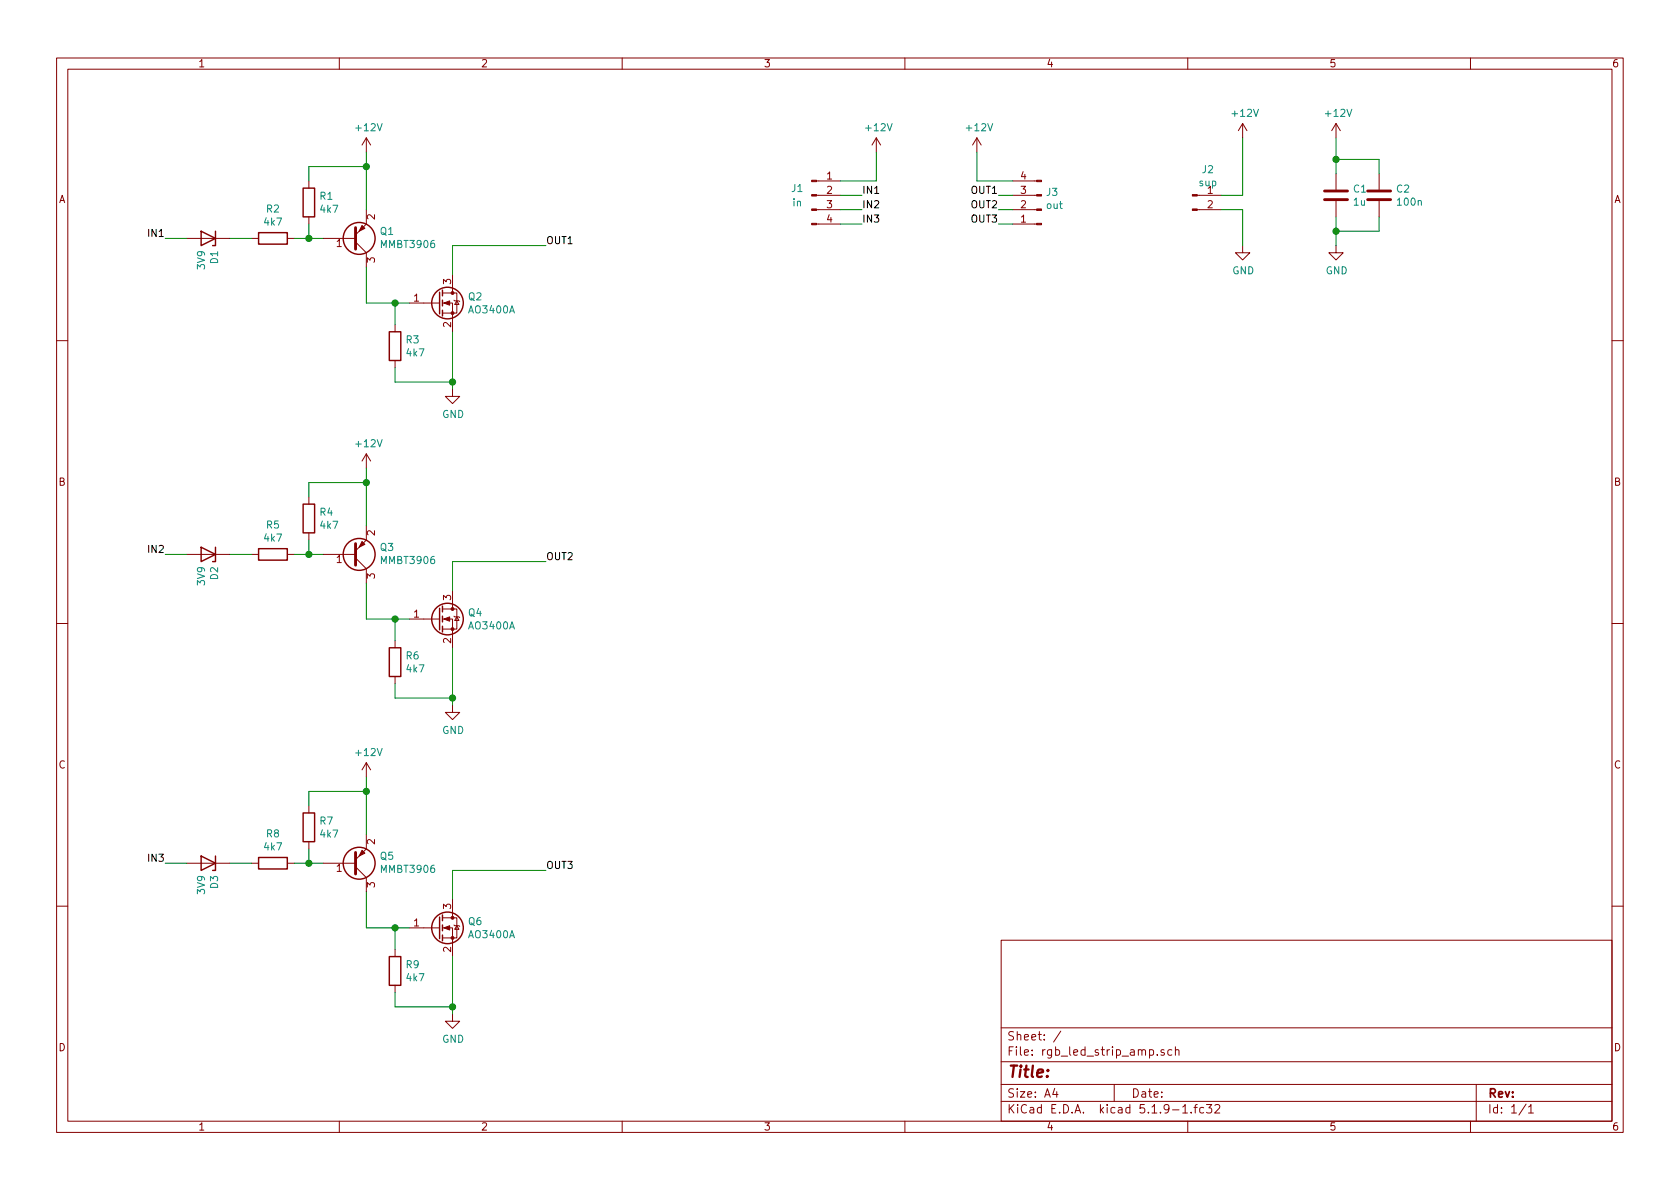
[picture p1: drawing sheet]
EESchema Schematic File Version 4
EELAYER 30 0
EELAYER END
$Descr A4 11693 8268
encoding utf-8
Sheet 1 1
Title ""
Date ""
Rev ""
Comp ""
Comment1 ""
Comment2 ""
Comment3 ""
Comment4 ""
$EndDescr
$Comp
L Connector:Conn_01x04_Male J3
U 1 1
P 7250 1450
F 0 "J3" H 7222 1332 50  0000 R CNN
F 1 "out" H 7222 1423 50  0000 R CNN
F 2 "libs:solderpad_4_copy" H 7250 1450 50  0001 C CNN
F 3 "~" H 7250 1450 50  0001 C CNN
	1    7250 1450
	-1   0    0    1   
$EndComp
$Comp
L Connector:Conn_01x02_Male J2
U 1 1
P 8300 1350
F 0 "J2" H 8408 1531 50  0000 C CNN
F 1 "sup" H 8408 1440 50  0000 C CNN
F 2 "libs:solderpad_2" H 8300 1350 50  0001 C CNN
F 3 "~" H 8300 1350 50  0001 C CNN
	1    8300 1350
	1    0    0    -1  
$EndComp
$Comp
L power:+12V #PWR02
U 1 1
P 9300 950
F 0 "#PWR02" H 9300 800 50  0001 C CNN
F 1 "+12V" H 9315 1123 50  0000 C CNN
F 2 "" H 9300 950 50  0001 C CNN
F 3 "" H 9300 950 50  0001 C CNN
	1    9300 950 
	1    0    0    -1  
$EndComp
$Comp
L power:GND #PWR07
U 1 1
P 9300 1700
F 0 "#PWR07" H 9300 1450 50  0001 C CNN
F 1 "GND" H 9305 1527 50  0000 C CNN
F 2 "" H 9300 1700 50  0001 C CNN
F 3 "" H 9300 1700 50  0001 C CNN
	1    9300 1700
	1    0    0    -1  
$EndComp
$Comp
L Device:C C1
U 1 1
P 9300 1350
F 0 "C1" H 9415 1396 50  0000 L CNN
F 1 "1u" H 9415 1305 50  0000 L CNN
F 2 "Capacitor_SMD:C_0805_2012Metric" H 9338 1200 50  0001 C CNN
F 3 "~" H 9300 1350 50  0001 C CNN
	1    9300 1350
	1    0    0    -1  
$EndComp
Wire Wire Line
	8500 1350 8650 1350
Wire Wire Line
	9300 1100 9300 1200
Wire Wire Line
	9300 950  9300 1100
Connection ~ 9300 1100
Wire Wire Line
	8500 1450 8650 1450
Wire Wire Line
	9300 1600 9300 1700
Wire Wire Line
	9300 1500 9300 1600
Connection ~ 9300 1600
$Comp
L Device:C C2
U 1 1
P 9600 1350
F 0 "C2" H 9715 1396 50  0000 L CNN
F 1 "100n" H 9715 1305 50  0000 L CNN
F 2 "Capacitor_SMD:C_0805_2012Metric" H 9638 1200 50  0001 C CNN
F 3 "~" H 9600 1350 50  0001 C CNN
	1    9600 1350
	1    0    0    -1  
$EndComp
Wire Wire Line
	9300 1100 9600 1100
Wire Wire Line
	9600 1100 9600 1200
Wire Wire Line
	9300 1600 9600 1600
Wire Wire Line
	9600 1600 9600 1500
$Comp
L Transistor_FET:AO3400A Q6
U 1 1
P 3050 6450
F 0 "Q6" H 3255 6496 50  0000 L CNN
F 1 "AO3400A" H 3255 6405 50  0000 L CNN
F 2 "Package_TO_SOT_SMD:SOT-23" H 3250 6375 50  0001 L CIN
F 3 "http://www.aosmd.com/pdfs/datasheet/AO3400A.pdf" H 3050 6450 50  0001 L CNN
	1    3050 6450
	1    0    0    -1  
$EndComp
$Comp
L Device:D_Zener D3
U 1 1
P 1450 6000
F 0 "D3" V 1404 6080 50  0000 L CNN
F 1 "3V9" V 1495 6080 50  0000 L CNN
F 2 "Diode_SMD:D_SOT-23_ANK" H 1450 6000 50  0001 C CNN
F 3 "~" H 1450 6000 50  0001 C CNN
	1    1450 6000
	-1   0    0    1   
$EndComp
$Comp
L Transistor_BJT:MMBT3906 Q5
U 1 1
P 2450 6000
F 0 "Q5" H 2641 5954 50  0000 L CNN
F 1 "MMBT3906" H 2641 6045 50  0000 L CNN
F 2 "Package_TO_SOT_SMD:SOT-23" H 2650 5925 50  0001 L CIN
F 3 "https://www.onsemi.com/pub/Collateral/2N3906-D.PDF" H 2450 6000 50  0001 L CNN
	1    2450 6000
	1    0    0    1   
$EndComp
$Comp
L Device:R R8
U 1 1
P 1900 6000
F 0 "R8" V 1693 6000 50  0000 C CNN
F 1 "4k7" V 1784 6000 50  0000 C CNN
F 2 "Resistor_SMD:R_1206_3216Metric" V 1830 6000 50  0001 C CNN
F 3 "~" H 1900 6000 50  0001 C CNN
	1    1900 6000
	0    1    1    0   
$EndComp
$Comp
L power:+12V #PWR011
U 1 1
P 2550 5400
F 0 "#PWR011" H 2550 5250 50  0001 C CNN
F 1 "+12V" H 2565 5573 50  0000 C CNN
F 2 "" H 2550 5400 50  0001 C CNN
F 3 "" H 2550 5400 50  0001 C CNN
	1    2550 5400
	1    0    0    -1  
$EndComp
$Comp
L power:GND #PWR012
U 1 1
P 3150 7050
F 0 "#PWR012" H 3150 6800 50  0001 C CNN
F 1 "GND" H 3155 6877 50  0000 C CNN
F 2 "" H 3150 7050 50  0001 C CNN
F 3 "" H 3150 7050 50  0001 C CNN
	1    3150 7050
	1    0    0    -1  
$EndComp
Wire Wire Line
	3150 6050 3150 6250
$Comp
L Device:R R7
U 1 1
P 2150 5750
F 0 "R7" H 2220 5796 50  0000 L CNN
F 1 "4k7" H 2220 5705 50  0000 L CNN
F 2 "Resistor_SMD:R_1206_3216Metric" V 2080 5750 50  0001 C CNN
F 3 "~" H 2150 5750 50  0001 C CNN
	1    2150 5750
	1    0    0    -1  
$EndComp
$Comp
L Device:R R9
U 1 1
P 2750 6750
F 0 "R9" H 2820 6796 50  0000 L CNN
F 1 "4k7" H 2820 6705 50  0000 L CNN
F 2 "Resistor_SMD:R_1206_3216Metric" V 2680 6750 50  0001 C CNN
F 3 "~" H 2750 6750 50  0001 C CNN
	1    2750 6750
	1    0    0    -1  
$EndComp
$Comp
L Connector:Conn_01x04_Male J1
U 1 1
P 5650 1350
F 0 "J1" H 5550 1400 50  0000 C CNN
F 1 "in" H 5550 1300 50  0000 C CNN
F 2 "libs:solderpad_4_copy" H 5650 1350 50  0001 C CNN
F 3 "~" H 5650 1350 50  0001 C CNN
	1    5650 1350
	1    0    0    -1  
$EndComp
Wire Wire Line
	3150 6650 3150 7000
Wire Wire Line
	2750 6900 2750 7000
Wire Wire Line
	2750 7000 3150 7000
Connection ~ 3150 7000
Wire Wire Line
	3150 7000 3150 7050
Wire Wire Line
	2750 6600 2750 6450
Wire Wire Line
	2750 6450 2850 6450
Wire Wire Line
	2250 6000 2150 6000
Wire Wire Line
	2150 6000 2150 5900
Wire Wire Line
	2050 6000 2150 6000
Connection ~ 2150 6000
Wire Wire Line
	2150 5600 2150 5500
Wire Wire Line
	2150 5500 2550 5500
Wire Wire Line
	2550 5500 2550 5800
Wire Wire Line
	2550 5500 2550 5400
Connection ~ 2550 5500
Wire Wire Line
	1600 6000 1750 6000
Wire Wire Line
	2550 6200 2550 6450
Wire Wire Line
	2550 6450 2750 6450
Connection ~ 2750 6450
Wire Wire Line
	3150 6050 3800 6050
Wire Wire Line
	1300 6000 1150 6000
Text Label 3800 6050 0    50   ~ 0
OUT3
Text Label 1150 6000 2    50   ~ 0
IN3
$Comp
L power:+12V #PWR01
U 1 1
P 8650 950
F 0 "#PWR01" H 8650 800 50  0001 C CNN
F 1 "+12V" H 8665 1123 50  0000 C CNN
F 2 "" H 8650 950 50  0001 C CNN
F 3 "" H 8650 950 50  0001 C CNN
	1    8650 950 
	1    0    0    -1  
$EndComp
$Comp
L power:GND #PWR06
U 1 1
P 8650 1700
F 0 "#PWR06" H 8650 1450 50  0001 C CNN
F 1 "GND" H 8655 1527 50  0000 C CNN
F 2 "" H 8650 1700 50  0001 C CNN
F 3 "" H 8650 1700 50  0001 C CNN
	1    8650 1700
	1    0    0    -1  
$EndComp
Wire Wire Line
	8650 950  8650 1350
Wire Wire Line
	8650 1700 8650 1450
$Comp
L Transistor_FET:AO3400A Q4
U 1 1
P 3050 4300
F 0 "Q4" H 3255 4346 50  0000 L CNN
F 1 "AO3400A" H 3255 4255 50  0000 L CNN
F 2 "Package_TO_SOT_SMD:SOT-23" H 3250 4225 50  0001 L CIN
F 3 "http://www.aosmd.com/pdfs/datasheet/AO3400A.pdf" H 3050 4300 50  0001 L CNN
	1    3050 4300
	1    0    0    -1  
$EndComp
$Comp
L Device:D_Zener D2
U 1 1
P 1450 3850
F 0 "D2" V 1404 3930 50  0000 L CNN
F 1 "3V9" V 1495 3930 50  0000 L CNN
F 2 "Diode_SMD:D_SOT-23_ANK" H 1450 3850 50  0001 C CNN
F 3 "~" H 1450 3850 50  0001 C CNN
	1    1450 3850
	-1   0    0    1   
$EndComp
$Comp
L Transistor_BJT:MMBT3906 Q3
U 1 1
P 2450 3850
F 0 "Q3" H 2641 3804 50  0000 L CNN
F 1 "MMBT3906" H 2641 3895 50  0000 L CNN
F 2 "Package_TO_SOT_SMD:SOT-23" H 2650 3775 50  0001 L CIN
F 3 "https://www.onsemi.com/pub/Collateral/2N3906-D.PDF" H 2450 3850 50  0001 L CNN
	1    2450 3850
	1    0    0    1   
$EndComp
$Comp
L Device:R R5
U 1 1
P 1900 3850
F 0 "R5" V 1693 3850 50  0000 C CNN
F 1 "4k7" V 1784 3850 50  0000 C CNN
F 2 "Resistor_SMD:R_1206_3216Metric" V 1830 3850 50  0001 C CNN
F 3 "~" H 1900 3850 50  0001 C CNN
	1    1900 3850
	0    1    1    0   
$EndComp
$Comp
L power:+12V #PWR09
U 1 1
P 2550 3250
F 0 "#PWR09" H 2550 3100 50  0001 C CNN
F 1 "+12V" H 2565 3423 50  0000 C CNN
F 2 "" H 2550 3250 50  0001 C CNN
F 3 "" H 2550 3250 50  0001 C CNN
	1    2550 3250
	1    0    0    -1  
$EndComp
$Comp
L power:GND #PWR010
U 1 1
P 3150 4900
F 0 "#PWR010" H 3150 4650 50  0001 C CNN
F 1 "GND" H 3155 4727 50  0000 C CNN
F 2 "" H 3150 4900 50  0001 C CNN
F 3 "" H 3150 4900 50  0001 C CNN
	1    3150 4900
	1    0    0    -1  
$EndComp
Wire Wire Line
	3150 3900 3150 4100
$Comp
L Device:R R4
U 1 1
P 2150 3600
F 0 "R4" H 2220 3646 50  0000 L CNN
F 1 "4k7" H 2220 3555 50  0000 L CNN
F 2 "Resistor_SMD:R_1206_3216Metric" V 2080 3600 50  0001 C CNN
F 3 "~" H 2150 3600 50  0001 C CNN
	1    2150 3600
	1    0    0    -1  
$EndComp
$Comp
L Device:R R6
U 1 1
P 2750 4600
F 0 "R6" H 2820 4646 50  0000 L CNN
F 1 "4k7" H 2820 4555 50  0000 L CNN
F 2 "Resistor_SMD:R_1206_3216Metric" V 2680 4600 50  0001 C CNN
F 3 "~" H 2750 4600 50  0001 C CNN
	1    2750 4600
	1    0    0    -1  
$EndComp
Wire Wire Line
	3150 4500 3150 4850
Wire Wire Line
	2750 4750 2750 4850
Wire Wire Line
	2750 4850 3150 4850
Connection ~ 3150 4850
Wire Wire Line
	3150 4850 3150 4900
Wire Wire Line
	2750 4450 2750 4300
Wire Wire Line
	2750 4300 2850 4300
Wire Wire Line
	2250 3850 2150 3850
Wire Wire Line
	2150 3850 2150 3750
Wire Wire Line
	2050 3850 2150 3850
Connection ~ 2150 3850
Wire Wire Line
	2150 3450 2150 3350
Wire Wire Line
	2150 3350 2550 3350
Wire Wire Line
	2550 3350 2550 3650
Wire Wire Line
	2550 3350 2550 3250
Connection ~ 2550 3350
Wire Wire Line
	1600 3850 1750 3850
Wire Wire Line
	2550 4050 2550 4300
Wire Wire Line
	2550 4300 2750 4300
Connection ~ 2750 4300
Wire Wire Line
	3150 3900 3800 3900
Wire Wire Line
	1300 3850 1150 3850
Text Label 3800 3900 0    50   ~ 0
OUT2
Text Label 1150 3850 2    50   ~ 0
IN2
$Comp
L Transistor_FET:AO3400A Q2
U 1 1
P 3050 2100
F 0 "Q2" H 3255 2146 50  0000 L CNN
F 1 "AO3400A" H 3255 2055 50  0000 L CNN
F 2 "Package_TO_SOT_SMD:SOT-23" H 3250 2025 50  0001 L CIN
F 3 "http://www.aosmd.com/pdfs/datasheet/AO3400A.pdf" H 3050 2100 50  0001 L CNN
	1    3050 2100
	1    0    0    -1  
$EndComp
$Comp
L Device:D_Zener D1
U 1 1
P 1450 1650
F 0 "D1" V 1404 1730 50  0000 L CNN
F 1 "3V9" V 1495 1730 50  0000 L CNN
F 2 "Diode_SMD:D_SOT-23_ANK" H 1450 1650 50  0001 C CNN
F 3 "~" H 1450 1650 50  0001 C CNN
	1    1450 1650
	-1   0    0    1   
$EndComp
$Comp
L Transistor_BJT:MMBT3906 Q1
U 1 1
P 2450 1650
F 0 "Q1" H 2641 1604 50  0000 L CNN
F 1 "MMBT3906" H 2641 1695 50  0000 L CNN
F 2 "Package_TO_SOT_SMD:SOT-23" H 2650 1575 50  0001 L CIN
F 3 "https://www.onsemi.com/pub/Collateral/2N3906-D.PDF" H 2450 1650 50  0001 L CNN
	1    2450 1650
	1    0    0    1   
$EndComp
$Comp
L Device:R R2
U 1 1
P 1900 1650
F 0 "R2" V 1693 1650 50  0000 C CNN
F 1 "4k7" V 1784 1650 50  0000 C CNN
F 2 "Resistor_SMD:R_1206_3216Metric" V 1830 1650 50  0001 C CNN
F 3 "~" H 1900 1650 50  0001 C CNN
	1    1900 1650
	0    1    1    0   
$EndComp
$Comp
L power:+12V #PWR03
U 1 1
P 2550 1050
F 0 "#PWR03" H 2550 900 50  0001 C CNN
F 1 "+12V" H 2565 1223 50  0000 C CNN
F 2 "" H 2550 1050 50  0001 C CNN
F 3 "" H 2550 1050 50  0001 C CNN
	1    2550 1050
	1    0    0    -1  
$EndComp
$Comp
L power:GND #PWR08
U 1 1
P 3150 2700
F 0 "#PWR08" H 3150 2450 50  0001 C CNN
F 1 "GND" H 3155 2527 50  0000 C CNN
F 2 "" H 3150 2700 50  0001 C CNN
F 3 "" H 3150 2700 50  0001 C CNN
	1    3150 2700
	1    0    0    -1  
$EndComp
Wire Wire Line
	3150 1700 3150 1900
$Comp
L Device:R R1
U 1 1
P 2150 1400
F 0 "R1" H 2220 1446 50  0000 L CNN
F 1 "4k7" H 2220 1355 50  0000 L CNN
F 2 "Resistor_SMD:R_1206_3216Metric" V 2080 1400 50  0001 C CNN
F 3 "~" H 2150 1400 50  0001 C CNN
	1    2150 1400
	1    0    0    -1  
$EndComp
$Comp
L Device:R R3
U 1 1
P 2750 2400
F 0 "R3" H 2820 2446 50  0000 L CNN
F 1 "4k7" H 2820 2355 50  0000 L CNN
F 2 "Resistor_SMD:R_1206_3216Metric" V 2680 2400 50  0001 C CNN
F 3 "~" H 2750 2400 50  0001 C CNN
	1    2750 2400
	1    0    0    -1  
$EndComp
Wire Wire Line
	3150 2300 3150 2650
Wire Wire Line
	2750 2550 2750 2650
Wire Wire Line
	2750 2650 3150 2650
Connection ~ 3150 2650
Wire Wire Line
	3150 2650 3150 2700
Wire Wire Line
	2750 2250 2750 2100
Wire Wire Line
	2750 2100 2850 2100
Wire Wire Line
	2250 1650 2150 1650
Wire Wire Line
	2150 1650 2150 1550
Wire Wire Line
	2050 1650 2150 1650
Connection ~ 2150 1650
Wire Wire Line
	2150 1250 2150 1150
Wire Wire Line
	2150 1150 2550 1150
Wire Wire Line
	2550 1150 2550 1450
Wire Wire Line
	2550 1150 2550 1050
Connection ~ 2550 1150
Wire Wire Line
	1600 1650 1750 1650
Wire Wire Line
	2550 1850 2550 2100
Wire Wire Line
	2550 2100 2750 2100
Connection ~ 2750 2100
Wire Wire Line
	3150 1700 3800 1700
Wire Wire Line
	1300 1650 1150 1650
Text Label 3800 1700 0    50   ~ 0
OUT1
Text Label 1150 1650 2    50   ~ 0
IN1
$Comp
L power:+12V #PWR04
U 1 1
P 6100 1050
F 0 "#PWR04" H 6100 900 50  0001 C CNN
F 1 "+12V" H 6115 1223 50  0000 C CNN
F 2 "" H 6100 1050 50  0001 C CNN
F 3 "" H 6100 1050 50  0001 C CNN
	1    6100 1050
	1    0    0    -1  
$EndComp
$Comp
L power:+12V #PWR05
U 1 1
P 6800 1050
F 0 "#PWR05" H 6800 900 50  0001 C CNN
F 1 "+12V" H 6815 1223 50  0000 C CNN
F 2 "" H 6800 1050 50  0001 C CNN
F 3 "" H 6800 1050 50  0001 C CNN
	1    6800 1050
	1    0    0    -1  
$EndComp
Wire Wire Line
	7050 1250 6800 1250
Wire Wire Line
	6800 1250 6800 1050
Wire Wire Line
	5850 1250 6100 1250
Wire Wire Line
	6100 1250 6100 1050
Wire Wire Line
	5850 1350 6000 1350
Wire Wire Line
	5850 1450 6000 1450
Wire Wire Line
	5850 1550 6000 1550
Wire Wire Line
	7050 1350 6950 1350
Wire Wire Line
	7050 1450 6950 1450
Wire Wire Line
	7050 1550 6950 1550
Text Label 6000 1350 0    50   ~ 0
IN1
Text Label 6000 1450 0    50   ~ 0
IN2
Text Label 6000 1550 0    50   ~ 0
IN3
Text Label 6950 1550 2    50   ~ 0
OUT3
Text Label 6950 1450 2    50   ~ 0
OUT2
Text Label 6950 1350 2    50   ~ 0
OUT1
$EndSCHEMATC
